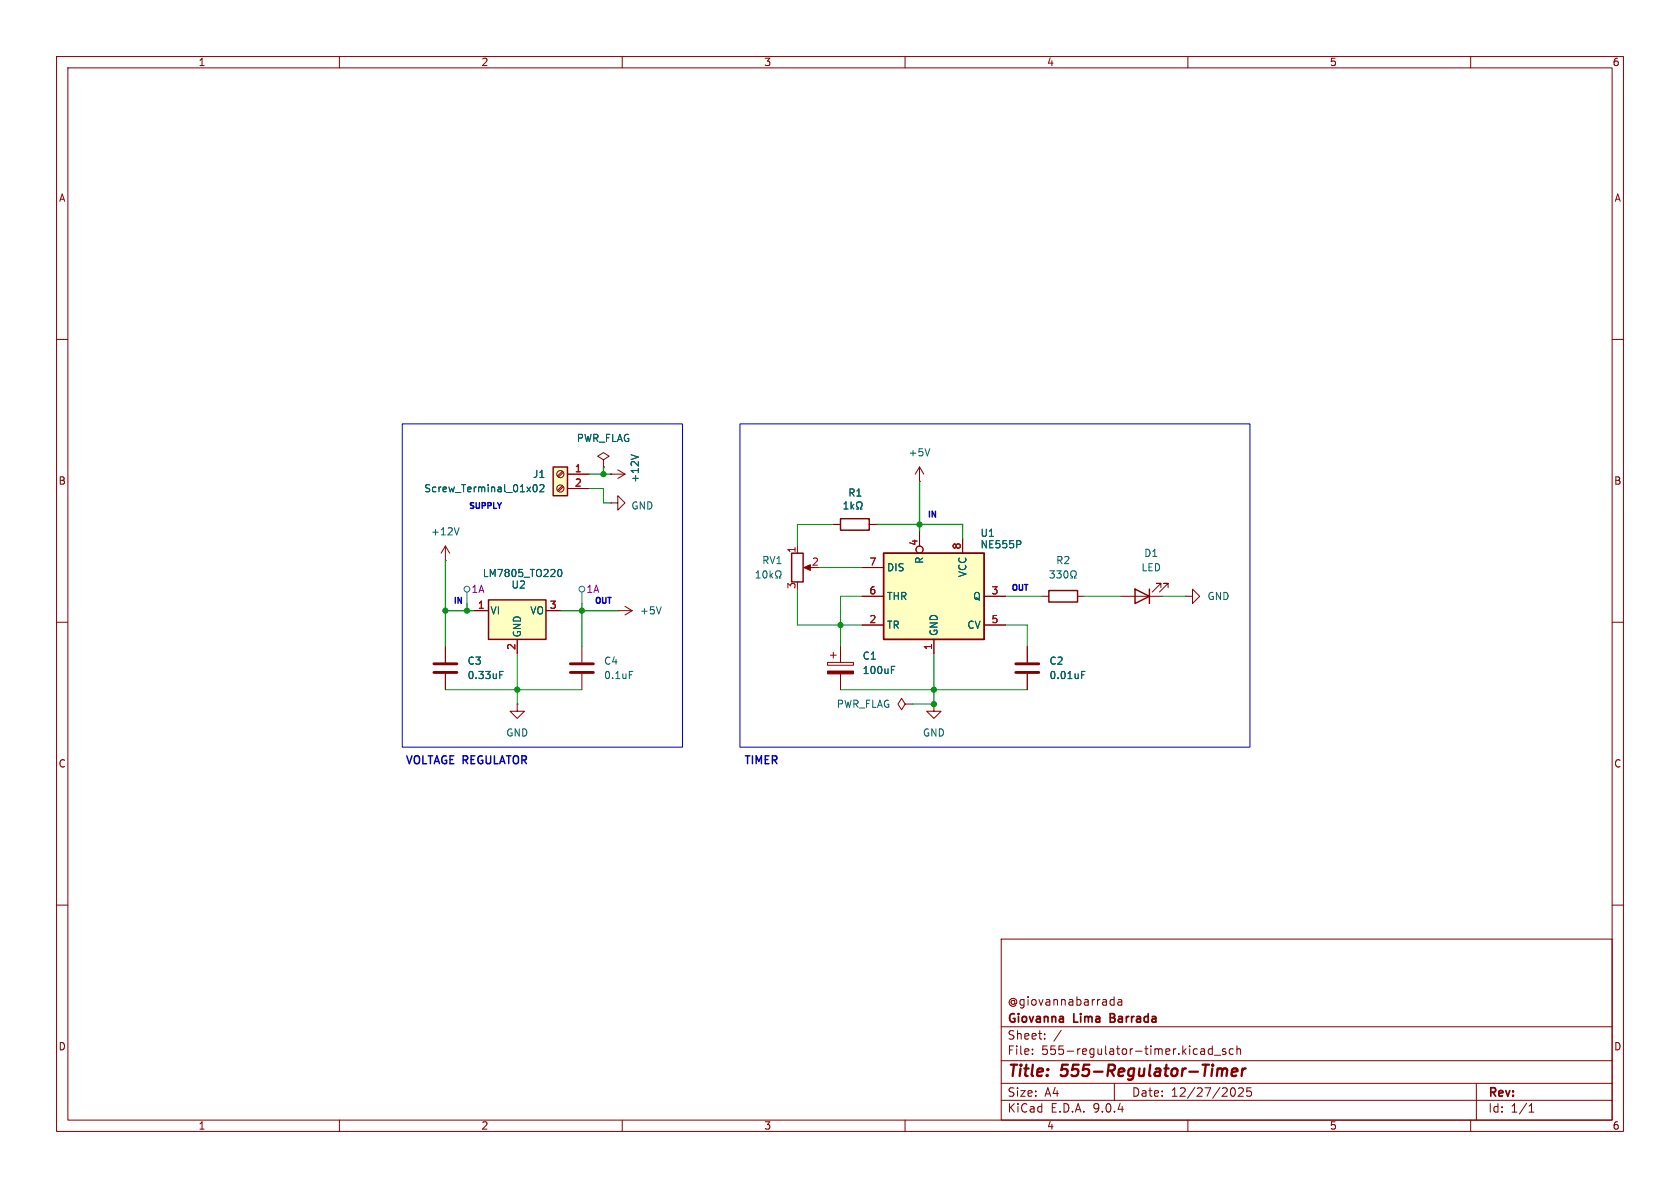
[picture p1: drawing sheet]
<svg xmlns="http://www.w3.org/2000/svg" width="297mm" height="210mm" viewBox="0 0 297 210" stroke-linecap="round" stroke-linejoin="round" font-family="sans-serif">
<g fill="none" stroke="#840000" stroke-width=".18">
<path d="M10 10h277v190h-277zM12 12h273v186h-273zM60 10v2M110 10v2M160 10v2M210 10v2M260 10v2M10 60h2M285 60h2M107.9 88.9h1.3v-1.3l1.3 1.3-1.3 1.3v-1.3M107.9 88.9h.1M10 110h2"/>
<path d="M78.7 114.3v2.8M78.7 119.1v2.8M285 110h2M91.4 124.5v1.2h1.3l-1.3 1.3-1.2-1.3h1.2M91.4 124.5h.1M10 160h2M177 166h108v32h-108zM196.4 176.8h.6M196.4 177.6h.6M197 176.2v1.5M197.7 176.8h.5l.1 .9M198.3 177.1h-.5a.29 .29 0 0 0-.2 .3 .29 .29 0 0 0 .2 .3l.5-.1"/>
<path d="M285 160h2M60 198v2M110 198v2M160 198v2M177 194.5h108M177 191.5h108M177 187.5h108M177 181.5h108M182.5 186.3v.1M182.5 185.5v.1M184.7 183.6v.1M184.7 182.8v.1"/>
<path d="M187.6 182.1l-1.3 2M197 191.5v3M210 198v2M212.2 186.2l.3 .2 .5-.1M212.3 185.5h.6l.1 .9M213 185.8h-.5l-.3 .2M214.3 185.5l-.4-.1-.3 .3v.4l.1 .2h.6M214.3 184.9v1.5M214.7 186.5h1.1M216.7 185.5l-.4-.1-.2 .2 .1 .2 .5 .2v.3h-.6M218 185.5l-.4-.1-.3 .3v.4l.2 .2h.5M218 192.3a.94 .94 0 0 1 0 1.5"/>
<path d="M218.7 185.5l.2-.1 .3 .1 .1 .9M218.7 184.9v1.5M219 192.4l.5-.1 .2 .1 .1 .3-.9 1.1h.9M221.2 192.3h-.7l-.1 .7 .2-.1h.5l.1 .3v.5l-.2 .1-.6-.1M260 198v2M261 191.5v6.5M270.3 196.6h.9M270.3 195.5l.4-.4v1.5"/>
</g>
<path d="M215.6 188.9l.4 .1 .1 .2M216.1 189.2a.5 .5 0 0 1 .8-.2l-.1 1.2M216.1 189.2l-.1 1M217.8 189.5l.9-.1v-.4l-.2-.1-.6 .1-.2 .9 .3 .3 .6-.1M219.7 188.9l-.2 1.3M220.2 188.9l-.4 .1-.2 .3" fill="none" stroke="#840000" stroke-width=".4"/>
<path d="M196.3 179.9h.5M196.8 179.2h-.5v1.5h.5" fill="none" stroke="#840000" stroke-width=".3"/>
<path d="M76.7 117.3h4.1M76.7 118.9h4.1" fill="none" stroke="#840000" stroke-width=".51"/>
<path d="M88.3 119.3h.5M88.3 118.7h.7" fill="none" stroke="#006464" stroke-width=".18"/>
<path d="M86.4 106h10.1v7h-10.1z" fill="#ffffc2"/>
<path d="M86.4 106h10.1v7h-10.1z" fill="none" stroke="#840000" stroke-width=".25"/>
<g fill="none" stroke="#840000" stroke-width=".18">
<path d="M78.7 99.1h.1M78.7 96.5l-.7 1.3M78.7 96.5l.8 1.3M78.7 96.5v2.6M106.7 81.3l1-.7-1-.6-1 .6 1 .7v1.3M106.7 82.6h.1M107.9 83.8h.1M107.9 83.8h2.6M109.2 83.1l1.3 .7M110.5 83.8l-1.3 .8M83.8 108h2.6M91.4 113v2.6"/>
<path d="M96.5 108h2.6M102.9 114.3v2.8M102.9 119.1v2.8M109.2 108h.1M109.2 108h2.6M110.5 107.2l1.3 .8M111.8 108l-1.3 .7"/>
</g>
<path d="M81.2 93.3l-.5 1.3M111.6 80.4l1.2 .4M98.8 100.7h.1a.68 .68 0 0 1 .4 .6 .68 .68 0 0 1-.4 .6 .84 .84 0 0 1-.1-1.2zM111.3 118.7h.6M116.9 107.3l-.4 1.2" fill="none" stroke="#006464" stroke-width=".18"/>
<path d="M100.8 117.3h4.1M100.8 118.9h4.1" fill="none" stroke="#840000" stroke-width=".51"/>
<path d="M97.8 82.6h2.5v5h-2.5z" fill="#ffffc2"/>
<path d="M97.8 82.6h2.5v5h-2.5zM140 97.8h2v5.1h-2zM148.6 91.7h5.1v2h-5.1zM185.4 104.4h5.1v2h-5.1z" fill="none" stroke="#840000" stroke-width=".25"/>
<g fill="none" stroke="#840000" stroke-width=".18">
<path d="M99.4 83.3l-.8 .9M99.4 85.9l-.8 .8M99.6 83.5l-.9 .8M99.6 86l-.9 .9M100.3 83.8h3.8M100.3 86.4h3.8M141 96.5v1.3M147.3 92.7h1.3M153.7 92.7h1.2M162.6 85.1h.1M162.6 82.6l-.8 1.2M162.6 82.6l.7 1.2"/>
<path d="M162.6 82.6v2.5M142.5 100.3h1M146.3 117.1h4.6v.5h-4.6zM146.8 115.8h1M147.3 115.3v1M148.6 114.3v2.8M148.6 119.1v2.8M184.1 105.4h1.3M190.5 105.4h1.3"/>
<circle cx="99.1" cy="83.8" r=".63"/>
<circle cx="99.1" cy="86.4" r=".63"/>
</g>
<g fill="none" stroke="#006464" stroke-width=".18">
<path d="M164.4 79.3l-.4 1.3M94.4 85.8l.1-.1a.68 .68 0 0 1 .5 .6 .68 .68 0 0 1-.5 .6l-.1-.1-.2-.3zM95.4 85.8l.5-.1 .3 .3-.8 .9h.8M149.2 90h.7M149.2 89.1l.4-.4v1.3M150.5 88.7v1.3M150.6 89.5l.4 .5M151 89.1l-.5 .5M151.4 90h.3v-.3a.54 .54 0 0 1-.2-.7 .54 .54 0 0 1 .7-.2 .58 .58 0 0 1-.1 .9v.3h.3M133.7 102.2h.7M133.7 101.3l.3-.4v1.3M135 101l.2-.1a.68 .68 0 0 1 .4 .6 .68 .68 0 0 1-.4 .7l-.2-.1-.1-.4z"/>
<path d="M136.1 100.9v1.3M136.3 101.7l.3 .5M136.6 101.3l-.5 .5M137.1 102.2h.3v-.3a.54 .54 0 0 1-.3-.7 .54 .54 0 0 1 .8-.2 .58 .58 0 0 1-.1 .9v.3h.3M157.6 118.4h.4M157.6 117.8h.6M185.6 100.9h.8l-.4 .5 .3 .1v.6l-.2 .1-.5-.1M186.8 100.9h.8l-.4 .5 .3 .1v.6l-.1 .1-.6-.1M188.2 101l.2-.1a.68 .68 0 0 1 .4 .6 .68 .68 0 0 1-.4 .7l-.2-.1-.1-.4zM189.3 102.2h.3v-.3a.54 .54 0 0 1-.3-.7 .54 .54 0 0 1 .8-.2 .58 .58 0 0 1-.1 .9v.3h.3"/>
</g>
<g fill="#840000" stroke="#840000" stroke-width=".18">
<path d="M142.1 100.3l1.2-.5v1z"/>
<path d="M146.3 118.6h4.6v.5h-4.6z"/>
</g>
<path d="M156.2 97.8h17.8v15.2h-17.8z" fill="#ffffc2"/>
<path d="M156.2 97.8h17.8v15.2h-17.8zM200.7 104.1l2.5 1.3-2.5 1.3zM203.2 104.1v2.6" fill="none" stroke="#840000" stroke-width=".25"/>
<g fill="none" stroke="#840000" stroke-width=".18">
<path d="M100.3 83.8h3.8M100.3 86.4h3.8M106.7 82.6h.1M107.9 83.8h.1M147.3 92.7h1.3M153.7 92.7h1.2M162.6 94v2.5M170.2 95.3v2.5M78.7 114.3v2.8M78.7 119.1v2.8M83.8 108h2.6M91.4 113v2.6"/>
<path d="M96.5 108h2.6M148.6 114.3v2.8M148.6 119.1v2.8M152.4 100.3h3.8M152.4 105.4h3.8M152.4 110.5h3.8M165.1 113v2.6M174 105.4h3.8M174 110.5h3.8M181.6 114.3v2.8M181.6 119.1v2.8M198.1 105.4h7.6"/>
<path d="M205.2 103.9v-.8h-.7h.7l-1.5 1.5M206.5 103.9v-.8h-.8h.8l-1.5 1.5M209.5 105.4h1.3v-1.3l1.3 1.3-1.3 1.3v-1.3M209.5 105.4h.1M160 124.5l-.6-1.1-.7 1.1 .7 1 .6-1h1.3M161.3 124.5h.1M165.1 124.5v1.2h1.3l-1.3 1.3-1.3-1.3h1.3M165.1 124.5h.1"/>
<circle cx="162.6" cy="97.2" r=".63"/>
</g>
<g fill="none" stroke="#006464" stroke-width=".18">
<path d="M94.4 85.8l.1-.1a.68 .68 0 0 1 .5 .6 .68 .68 0 0 1-.5 .6l-.1-.1-.2-.3zM95.4 85.8l.5-.1 .3 .3-.8 .9h.8M111.6 80.4l1.2 .4M149.2 90h.7M149.2 89.1l.4-.4v1.3M150.5 88.7v1.3M150.6 89.5l.4 .5M151 89.1l-.5 .5M151.4 90h.3v-.3a.54 .54 0 0 1-.2-.7 .54 .54 0 0 1 .7-.2 .58 .58 0 0 1-.1 .9v.3h.3M180.4 95.6l.1 .2-.1 .4M88.3 119.3h.5M88.3 118.7h.7"/>
<path d="M98.8 100.7h.1a.68 .68 0 0 1 .4 .6 .68 .68 0 0 1-.4 .6 .84 .84 0 0 1-.1-1.2zM157.6 118.4h.4M157.6 117.8h.6M191.2 119.3h.4M191.2 118.7h.6"/>
</g>
<path d="M179.6 117.3h4M179.6 118.9h4" fill="none" stroke="#840000" stroke-width=".51"/>
<g fill="none" stroke="#484848" stroke-width=".18">
<path d="M82.5 104.6v2.1M102.9 104.6v2.1"/>
<circle cx="82.6" cy="104.1" r=".51"/>
<circle cx="102.9" cy="104.1" r=".51"/>
</g>
<path d="M78.7 99.1v15.2M104.1 83.8h3.8M106.7 82.6v1.2M154.9 92.7h15.3v2.6M162.6 85.1v8.9M78.7 108h5.1M82.5 106.7v1.3M99.1 108h10.1M102.9 106.7v7.6" fill="none" stroke="#009600" stroke-width=".23"/>
<g fill="none" stroke="#009600" stroke-width=".18">
<path d="M104.1 86.4h2.6v2.5h1.2M147.3 92.7h-6.3v3.8M91.4 115.6v8.9M141 104.1v6.4h11.4M144.8 100.3h7.6M152.4 105.4h-3.8v8.9M165.1 115.6v8.9h-3.8M177.8 110.5h3.8v3.8M177.8 105.4h6.3M191.8 105.4h6.3M205.7 105.4h3.8M78.7 121.9h24.2"/>
<path d="M148.6 121.9h33"/>
</g>
<path d="M71.1 74.9h49.5v57.2h-49.5zM130.8 74.9h90.2v57.2h-90.2z" fill="none" stroke="#0000c2" stroke-width=".18"/>
<g fill="#009600" stroke="#009600" stroke-width=".18">
<circle cx="165.1" cy="124.5" r=".46"/>
<circle cx="165.1" cy="121.9" r=".46"/>
<circle cx="148.6" cy="110.5" r=".46"/>
<circle cx="162.6" cy="92.7" r=".46"/>
<circle cx="91.4" cy="121.9" r=".46"/>
<circle cx="106.7" cy="83.8" r=".46"/>
<circle cx="78.7" cy="108" r=".46"/>
<circle cx="82.5" cy="108" r=".46"/>
<circle cx="102.9" cy="108" r=".46"/>
</g>
<g font-size="2.8" fill="#840000">
<text x="178" y="190.9">Title:</text>
<text x="187.7" y="190.9">555-Regulator-Timer</text>
</g>
<g font-size="2.1" fill="#840000">
<text x="178" y="178">@giovannabarrada</text>
<text x="178" y="184">Sheet:</text>
<text x="178" y="181.2">Giovanna</text>
<text x="189.9" y="181.2">Lima</text>
<text x="196.9" y="181.2">Barrada</text>
<text x="178" y="186.7">File:</text>
<text x="184.1" y="186.7">555-regulator-timer.kicad_sch</text>
<text x="178" y="196.9">KiCad</text>
<text x="178" y="194.1">Size:</text>
<text x="184.7" y="194.1">A4</text>
<text x="185.7" y="196.9">E.D.A.</text>
<text x="193.3" y="196.9">9.0.4</text>
<text x="200" y="194.1">Date:</text>
<text x="207" y="194.1">12/27/2025</text>
<text x="263" y="194.3">Rev:</text>
<text x="263" y="196.9">Id:</text>
<text x="267.1" y="196.9">1/1</text>
</g>
<g font-size="1.9" fill="#0000c2">
<text x="71.5" y="135.4">VOLTAGE REGULATOR</text>
<text x="131.4" y="135.4">TIMER</text>
</g>
<g font-size="1.8" fill="#840000">
<text x="35" y="11.9">1</text>
<text x="85" y="11.9">2</text>
<text x="135" y="11.9">3</text>
<text x="185" y="11.9">4</text>
<text x="235" y="11.9">5</text>
<text x="285" y="11.9">6</text>
<text x="10.3" y="35.9">A</text>
<text x="285.3" y="35.9">A</text>
<text x="10.3" y="85.9">B</text>
<text x="285.3" y="85.9">B</text>
<text x="10.3" y="135.9">C</text>
<text x="285.3" y="135.9">C</text>
<text x="10.3" y="185.9">D</text>
<text x="285.3" y="185.9">D</text>
<text x="35" y="199.9">1</text>
<text x="85" y="199.9">2</text>
<text x="135" y="199.9">3</text>
<text x="185" y="199.9">4</text>
<text x="235" y="199.9">5</text>
<text x="285" y="199.9">6</text>
</g>
<g font-size="1.8" fill="#a90000">
<text x="101.5" y="83.6">1</text>
<text x="101.5" y="86.1">2</text>
<text x="140.7" y="97.9" transform="rotate(-90 140.7 97.9)">1</text>
<text x="143.4" y="100.1">2</text>
<text x="153.6" y="100.1">7</text>
<text x="162.3" y="96.6" transform="rotate(-90 162.3 96.6)">4</text>
<text x="169.9" y="97.2" transform="rotate(-90 169.9 97.2)">8</text>
<text x="84.4" y="107.7">1</text>
<text x="97.1" y="107.7">3</text>
<text x="140.7" y="104.2" transform="rotate(-90 140.7 104.2)">3</text>
<text x="153.6" y="105.2">6</text>
<text x="175.2" y="105.2">3</text>
<text x="153.6" y="110.2">2</text>
<text x="175.2" y="110.2">5</text>
<text x="91.2" y="115" transform="rotate(-90 91.2 115)">2</text>
<text x="164.8" y="115" transform="rotate(-90 164.8 115)">1</text>
</g>
<g font-size="1.8" fill="#006464">
<text x="101.9" y="78.3">PWR_FLAG</text>
<text x="160.5" y="80.9">+5V</text>
<text x="74.9" y="87.2">Screw_Terminal_01x02</text>
<text x="94.1" y="84.7">J1</text>
<text x="113.1" y="85.4" transform="rotate(-90 113.1 85.4)">+12V</text>
<text x="149.9" y="88">R1</text>
<text x="76.1" y="94.8">+12V</text>
<text x="111.5" y="90.3">GND</text>
<text x="173.2" y="95.1">U1</text>
<text x="134.6" y="99.9">RV1</text>
<text x="156.7" y="101.2">DIS</text>
<text x="163.4" y="99.8" transform="rotate(-90 163.4 99.8)">R</text>
<text x="173.2" y="97.1">NE555P</text>
<text x="186.6" y="99.9">R2</text>
<text x="201.7" y="101.2">LED</text>
<text x="202.2" y="98.7">D1</text>
<text x="85.2" y="102.2">LM7805_TO220</text>
<text x="90.3" y="104.2">U2</text>
<text x="156.7" y="106.3">THR</text>
<text x="171" y="102.1" transform="rotate(-90 171 102.1)">VCC</text>
<text x="171.9" y="106.3">Q</text>
<text x="213.4" y="106.3">GND</text>
<text x="86.6" y="108.8">VI</text>
<text x="92.3" y="112.8" transform="rotate(-90 92.3 112.8)">GND</text>
<text x="93.6" y="108.8">VO</text>
<text x="113" y="108.8">+5V</text>
<text x="156.7" y="111.4">TR</text>
<text x="166" y="112.5" transform="rotate(-90 166 112.5)">GND</text>
<text x="170.9" y="111.4">CV</text>
<text x="82.6" y="117.7">C3</text>
<text x="106.7" y="117.7">C4</text>
<text x="152.4" y="116.8">C1</text>
<text x="152.4" y="119.4">100uF</text>
<text x="185.4" y="117.7">C2</text>
<text x="82.6" y="120.2">0.33uF</text>
<text x="106.7" y="120.2">0.1uF</text>
<text x="147.8" y="125.3">PWR_FLAG</text>
<text x="185.4" y="120.2">0.01uF</text>
<text x="89.4" y="130.4">GND</text>
<text x="163.1" y="130.4">GND</text>
</g>
<text font-size="1.8" fill="#840084" x="83.2" y="105">1A</text>
<text font-size="1.8" fill="#0000c2" x="103.6" y="105">1A</text>
<g font-size="1.4" fill="#0000c2">
<text x="82.7" y="90.3">SUPPLY</text>
<text x="163.8" y="91.8">IN</text>
<text x="80" y="107.1">IN</text>
<text x="104.9" y="107.1">OUT</text>
<text x="178.6" y="104.8">OUT</text>
</g>
</svg>
